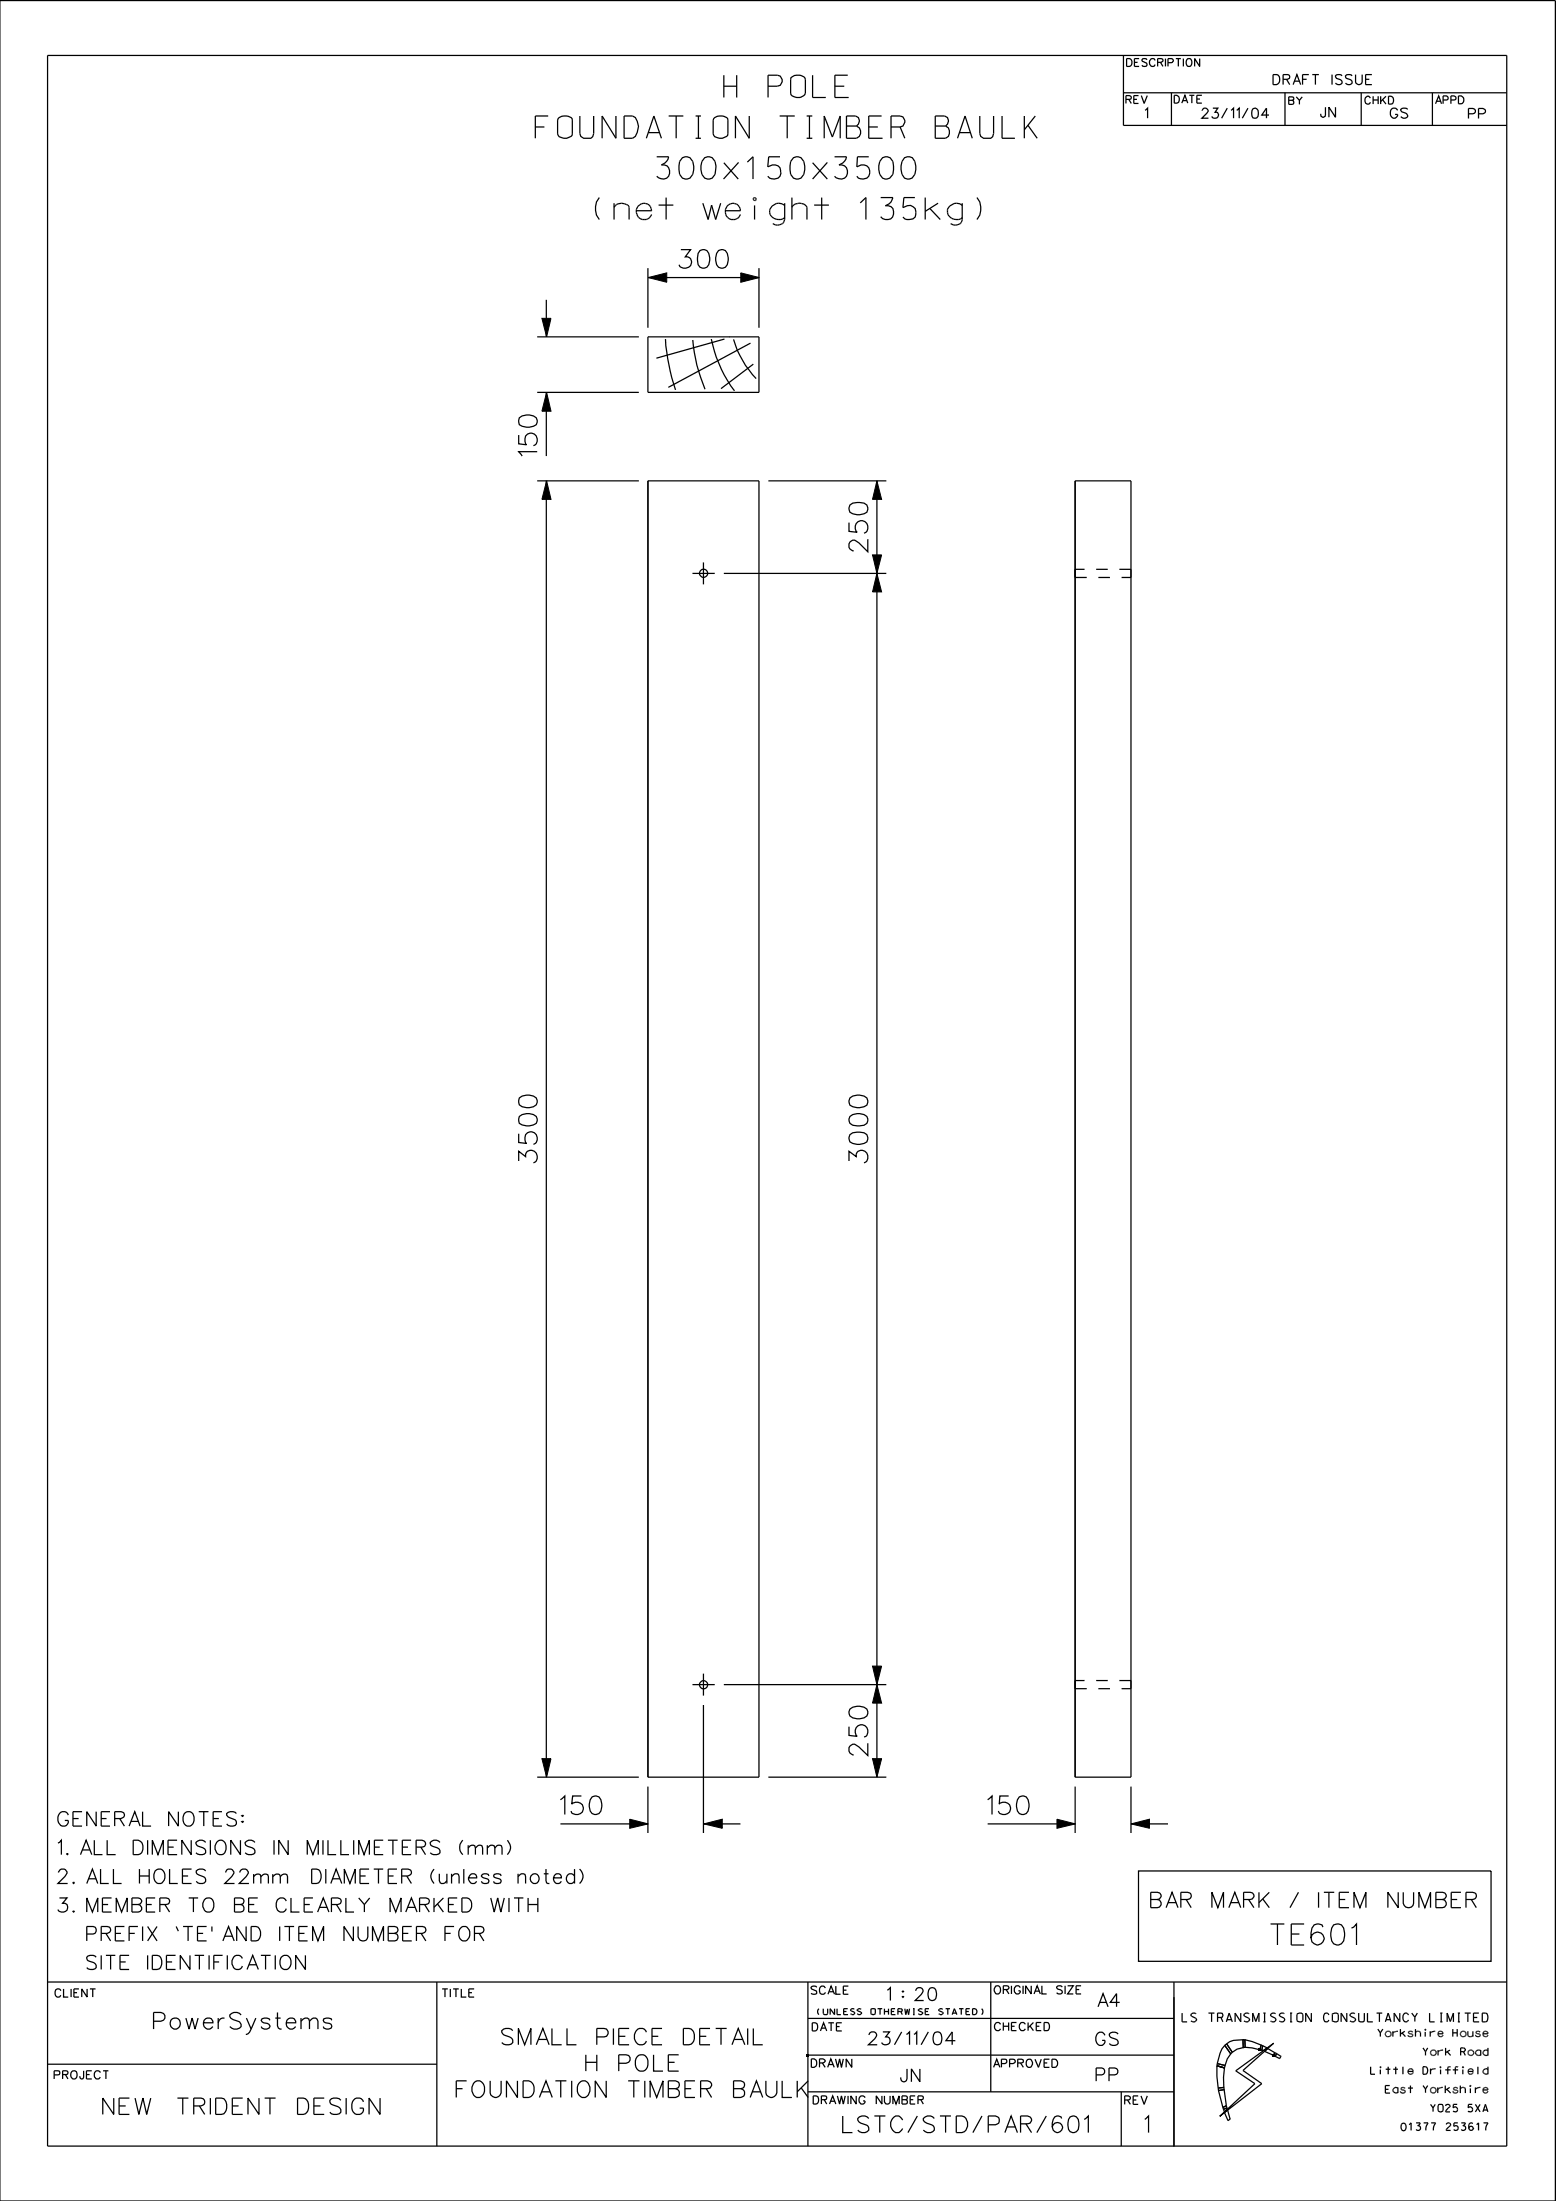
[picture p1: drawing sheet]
<svg xmlns="http://www.w3.org/2000/svg" width="210mm" height="297mm" viewBox="0 0 210 297" stroke-linecap="round" stroke-linejoin="round" font-family="sans-serif">
<path d="M93.5 77.4h3M94.9 78.9v-3M93.5 227.3h3M94.9 228.8v-3" fill="none" stroke="#000" stroke-width=".17" stroke-dasharray="3.2 1.6 .8 1.6" stroke-linecap="butt"/>
<g fill="none" stroke="#000" stroke-width=".17">
<path d="M0 .1h209.9v296.9h-209.9zM6.4 7.5h197v282.1h-197zM151.6 12.5h51.8M151.6 7.5v9.4h51.8M152 13.4h.6l.1-.3-.3-.2h-.4v1.1M153.7 12.9h-.7v1.1M154 12.9l.4 1.1 .4-1.1M158.1 12.5v4.4M173.4 12.5v4.4M183.7 12.5v4.4M193.3 12.5v4.4M87.4 37.5h15"/>
<path d="M87.4 36.2v8M102.4 36.2v8M72.5 45.5h13.7M72.5 52.9h13.7M73.7 40.5v5M73.7 52.9v8.6M87.4 45.5h15v7.4h-15zM89.8 45.8a28.4 28.4 0 0 0 1.4 6.8M93.5 45.9a20.9 20.9 0 0 0 1.6 6.6M96 45.8a18 18 0 0 0 3.1 6.9M97.8 45.8l-9.2 2.5M99 45.8a13.4 13.4 0 0 0 3 5.3"/>
<path d="M101.3 46.3l-11.1 6M101.7 49.1l-4.4 3.3M72.5 64.9h13.7M73.7 64.9v174.9M87.4 64.9h15v174.9h-15zM97.7 77.4h21.9M103.7 64.9h15.9M118.3 64.9v174.9M145.1 76.8v1.1zM145.1 64.9h7.5v174.9h-7.5zM72.5 239.8h13.7M94.9 230.1v17.2"/>
<path d="M97.7 227.3h21.9M103.7 239.8h15.9M145.1 226.8v1.1zM75.6 246.1h11.8M87.4 241.1v6.2M94.9 246.1h5M133.3 246.1h11.8M145.1 241.1v6.2M152.6 246.1h5M152.6 241.1v6.2M153.7 252.5h47.5v12.2h-47.5zM6.4 278.5h52.6"/>
<path d="M6.4 267.5h197M59 267.5v22.1M109 277.3h49.4M109 272.4h49.4M109 267.5v22.1M133.7 267.5v14.8M158.4 267.5v22.2M164.2 278.8v1.4l.2 1.6M164.2 278.8l1.1 .3M164.2 278.8h.1M164.3 278.5l-.1 .3M164.3 278.5h.1"/>
<path d="M164.3 278.5l1 .2M165.3 279.1l-.2 1.2 .1 1.4M165.3 276l-.4 .5-.2 .6-.4 1.4M165.3 276l.8 1.1M165.3 276h.1M165.3 278.7h.1M165.3 278.7v.4M165.5 275.8l-.2 .2M165.5 275.8h.1M165.5 275.8l.8 1.1M166.1 277.1l-.5 .7-.3 .9M166.1 277.1h.1"/>
<path d="M166.3 276.9h.1M166.3 276.9l-.2 .2M166.8 279.4l5.1-3.7-4.1 3.7 2.5 1.8-5.7 4.4 4.8-4.4zM167.8 275.2l-1.3 .1-.5 .2-.5 .3M167.8 275.2v1.1M167.8 275.2h.2M167.8 276.3l-.9 .2-.6 .4M167.8 276.3h.1M168 276.3h1l1 .3M168 276.3h.1M168 276.3h-.2M170 276.6h.1"/>
<path d="M170 276.6l.3 .1M170.2 276l-1.2-.5-1-.3v1.1M170.2 276h.1M170.2 276l-.2 .6M170.2 276h.2M170.3 276.7h.1M170.4 276l-.1 .7M170.4 276h.1M170.4 276l.6 .3-.5 .4h-.2M171.9 277.4h.1M171.9 277.4l.2 .1M172 277l-.9-.6-.4 .4 1.2 .6"/>
<path d="M172 277h.1M172 277l-.1 .4M172 277l.3 .1M172.1 277.5h.1M172.1 277.5l.6 .3M172.3 277.1h.1M172.3 277.1l-.2 .4M172.3 277.1l.6 .4M172.7 277.8h.1M172.9 277.5h.1M172.9 277.5l-.2 .3M109 282.3h49.4"/>
<path d="M151.3 282.3v7.3M151.8 283.4l.6-.1 .2-.1-.1-.3-.2-.1h-.5v1.2M153.6 282.8h-.7v1.2M154 282.8l.4 1.2 .4-1.2M164.4 281.8h.1M164.4 281.8v.3M164.4 282.1h.1M164.4 282.1l.6 2.3M165 284.4h.1M165 284.4l.1 .2M165.1 284.6h.1M165.2 281.7h.1"/>
<path d="M165.2 281.7l-.8 .1M165.2 281.7v.3M165.2 282h.1M165.2 282l-.8 .1M165.2 282l.3 2.1M165.3 285.1l.4-.4 .3 1.3-.3 .2zM165.5 284.1h.1M165.5 284.1l-.5 .3M165.5 284.1l.1 .3M165.6 284.4h.1M165.6 284.4l-.5 .2M165.6 284.4v.2l-.3 .4-.2-.4"/>
<path d="M166 286h.1"/>
<circle cx="94.9" cy="77.3" r=".55"/>
<circle cx="94.9" cy="227.3" r=".55"/>
</g>
<g fill="#000">
<path d="M108.9 277.2h.3v.3h-.3z" fill-rule="evenodd"/>
<path d="M169.9 276.4h.3v.3h-.3z" fill-rule="evenodd"/>
<path d="M171.7 277.2h.3v.3h-.3z" fill-rule="evenodd"/>
</g>
<g fill="#000" stroke="#000" stroke-width=".13">
<path d="M87.5 37.5l2.5-.7v1.3zM100 36.8l2.5 .7-2.5 .6zM73.8 52.9l.6 2.6h-1.3zM73.1 43h1.3l-.6 2.5zM73.8 64.9l.6 2.5h-1.3zM118.3 64.9l.7 2.5h-1.2zM118.3 77.4l.7 2.5h-1.2zM117.8 74.9h1.2l-.7 2.5zM73.1 237.3h1.3l-.6 2.5zM118.3 227.3l.7 2.5h-1.2zM117.8 224.8h1.2l-.7 2.5zM117.8 237.3h1.2l-.7 2.5z"/>
<path d="M85 245.5l2.5 .6-2.5 .6zM95 246.1l2.5-.6v1.2zM142.6 245.5l2.5 .6-2.5 .6zM152.6 246.1l2.5-.6v1.2z"/>
</g>
<path d="M145.1 77.9h7.5M152.6 77.9v-1.1M152.6 76.8h-7.5M145.1 227.9h7.5M152.6 227.9v-1.1M152.6 226.8h-7.5" fill="none" stroke="#000" stroke-width=".17" stroke-dasharray="1.6 1.6" stroke-linecap="butt"/>
<g font-size="3">
<text x="97.7" y="13.1">H POLE</text>
<text x="72.3" y="18.6">FOUNDATION TIMBER BAULK</text>
<text x="79.9" y="29.6">(net weight 135kg)</text>
<text x="88.6" y="24.1">300x150x3500</text>
</g>
<text font-size="2.8" x="171.5" y="262.4">TE601</text>
<g font-size="2.5">
<text x="91.7" y="36.2">300</text>
<text x="72.5" y="61.6" transform="rotate(-90 72.5 61.6)">150</text>
<text x="117.1" y="74.4" transform="rotate(-90 117.1 74.4)">250</text>
<text x="72.5" y="156.9" transform="rotate(-90 72.5 156.9)">3500</text>
<text x="117.1" y="156.9" transform="rotate(-90 117.1 156.9)">3000</text>
<text x="117.1" y="236.9" transform="rotate(-90 117.1 236.9)">250</text>
<text x="75.7" y="244.9">150</text>
<text x="133.3" y="244.9">150</text>
</g>
<g font-size="2.2">
<text x="20.8" y="273.8">PowerSystems</text>
<text x="67.7" y="275.9">SMALL PIECE DETAIL</text>
<text x="79.1" y="279.5">H POLE</text>
<text x="13.9" y="285.3">NEW TRIDENT DESIGN</text>
<text x="61.6" y="283">FOUNDATION TIMBER BAULK</text>
<text x="113.8" y="287.8">LSTC/STD/PAR/601</text>
<text x="154.5" y="287.8">1</text>
</g>
<text font-size="2.1" x="155.3" y="257.4">BAR MARK / ITEM NUMBER</text>
<g font-size="1.9">
<text x="7.8" y="246.4">GENERAL NOTES:</text>
<text x="7.8" y="250.3">1. ALL DIMENSIONS IN MILLIMETERS (mm)</text>
<text x="7.8" y="254.1">2. ALL HOLES 22mm DIAMETER (unless noted)</text>
<text x="7.8" y="258">3. MEMBER TO BE CLEARLY MARKED WITH</text>
<text x="9.4" y="261.9">PREFIX ‘TE’ AND ITEM NUMBER FOR</text>
<text x="9.4" y="265.8">SITE IDENTIFICATION</text>
</g>
<g font-size="1.7">
<text x="119.8" y="270">1 : 20</text>
<text x="117.2" y="275.9">23/11/04</text>
<text x="147.9" y="276">GS</text>
<text x="148.2" y="270.8">A4</text>
<text x="121.6" y="280.9">JN</text>
<text x="147.9" y="280.8">PP</text>
</g>
<text font-size="1.4" x="171.8" y="11.4">DRAFT ISSUE</text>
<g font-size="1.3">
<text x="154.6" y="16">1</text>
<text x="162.2" y="16">23/11/04</text>
<text x="178.3" y="15.8">JN</text>
<text x="187.7" y="15.9">GS</text>
<text x="198.2" y="16">PP</text>
</g>
<text font-size="1.2" x="159.6" y="272.8">LS TRANSMISSION CONSULTANCY LIMITED</text>
<g font-size="1.1">
<text x="7.4" y="269.5">CLIENT</text>
<text x="59.7" y="269.5">TITLE</text>
<text x="109.5" y="269.1">SCALE</text>
<text x="134.2" y="269.1">ORIGINAL SIZE</text>
<text x="109.6" y="274.1">DATE</text>
<text x="134.2" y="274">CHECKED</text>
<text x="7.3" y="280.5">PROJECT</text>
<text x="109.5" y="278.9">DRAWN</text>
<text x="134.1" y="279">APPROVED</text>
<text x="109.8" y="283.9">DRAWING NUMBER</text>
<text x="151.8" y="283.9">REV</text>
</g>
<g font-size="1">
<text x="152.1" y="9">DESCRIPTION</text>
<text x="152" y="14">REV</text>
<text x="158.5" y="13.9">DATE</text>
<text x="173.9" y="14.1">BY</text>
<text x="184.2" y="14">CHKD</text>
<text x="193.8" y="14">APPD</text>
<text x="186" y="274.8">Yorkshire House</text>
<text x="185" y="279.9">Little Driffield</text>
<text x="192.1" y="277.4">York Road</text>
<text x="187" y="282.4">East Yorkshire</text>
<text x="189.1" y="287.5">01377 253617</text>
<text x="193.1" y="285">YO25 5XA</text>
</g>
<text font-size=".8" x="110.2" y="271.8">(UNLESS OTHERWISE STATED)</text>
</svg>
